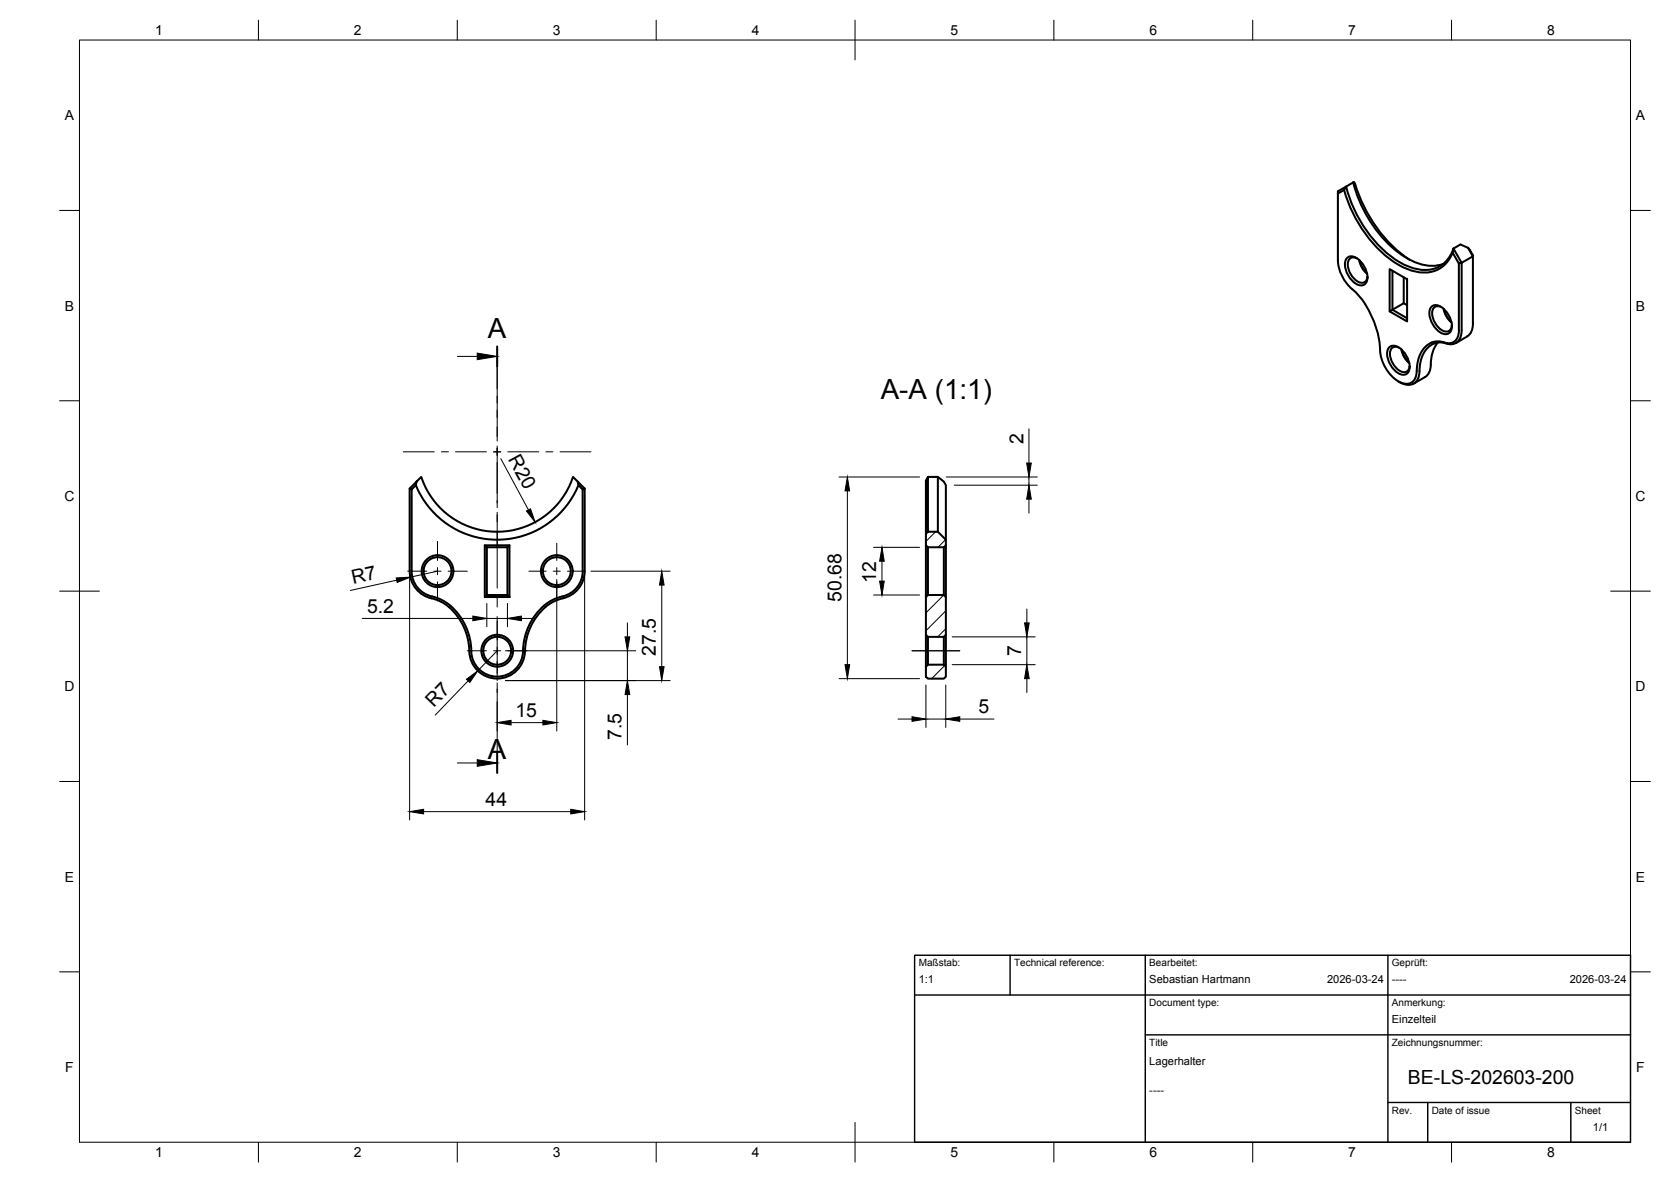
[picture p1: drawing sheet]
<svg xmlns="http://www.w3.org/2000/svg" width="420mm" height="297mm" viewBox="0 0 420 297" stroke-linecap="round" stroke-linejoin="round" font-family="sans-serif">
<!-- layer: Visible -->
<g fill="none" stroke="#000" stroke-width=".51">
<path d="M338 47.7a32.6 32.6 0 0 0 13.6 18.8 10.6 10.6 0 0 0 9.9 1.3 7.7 7.7 0 0 0 3.8-4.3M338 47.7l.5-.8a31.9 31.9 0 0 0 13.5 19 10.2 10.2 0 0 0 9.8 1.1 7.7 7.7 0 0 0 3.7-4.5M338 47.7l-1.6 .9M340.2 45.9l.3-.2 .2 .5M340.2 45.9l-3.8 2.2v17.3a10.3 10.3 0 0 0 3.6 7.3M340.3 45.8a31.4 31.4 0 0 0 14.1 19.5 10.3 10.3 0 0 0 8.5 1M340.7 46.2a35.4 35.4 0 0 0 13.7 19.1M338.8 64.7a2.55 2.55 0 0 1 3.3 1 5.3 5.3 0 0 1 1.5 5.3 1.95 1.95 0 0 1-3.2-.1 5.6 5.6 0 0 1-1.9-5.7zM340 72.7a22.9 22.9 0 0 1 7.1 16.1 9.9 9.9 0 0 0 5.3 7.4 2.69 2.69 0 0 0 2.8-.3 2.69 2.69 0 0 0 1-2.6 7.4 7.4 0 0 1 3.8-7.2M341.2 64.9a1.49 1.49 0 0 0-1.7 0 1.49 1.49 0 0 0-.6 1.6 5 5 0 0 0 3.5 4.6 1.4 1.4 0 0 0 1.4-1.6M341.8 65.4l.5 1.6 1.4 1.8M341.8 65.4l.7 1.8 1.2 1.5"/>
<path d="M349.4 67.6l4.4 2.6v10.6l-4.4-2.5zM349.4 78.3l.7-.5 3.7 2.2M350.1 68v9.8l2.9-1.6v-6.5M353 76.2l.8 .5M360 77a2.55 2.55 0 0 1 3.3 .9 5.3 5.3 0 0 1 1.5 5.3 1.95 1.95 0 0 1-3.1 0 5.6 5.6 0 0 1-2-5.8zM362.4 77.2a1.49 1.49 0 0 0-1.7 0 1.49 1.49 0 0 0-.6 1.6 5 5 0 0 0 3.5 4.5 1.4 1.4 0 0 0 1.4-1.5M363 77.6l.5 1.6 1.5 1.8M363.1 77.7l.7 1.8 1.1 1.4M365.5 62.5l2 3.5-.7 .2-1.5-2.7M365.5 62.5l-.2 1M366.8 66.2v16.8M369.1 62.3l-1.9-.9-1.7 1.1"/>
<path d="M369.1 62.3l1.3 2.1-2.9 1.6v17a2.98 2.98 0 0 1-1.2 3 2.98 2.98 0 0 1-3.2 .2l-1.6-.1-1 .2M369.1 62.3l1.3 1.9v17.2a3.5 3.5 0 0 1-1.5 3.1M349.4 87.2a2.55 2.55 0 0 1 3.3 .9 5.3 5.3 0 0 1 1.5 5.3 1.95 1.95 0 0 1-3.2 0 5.6 5.6 0 0 1-1.9-5.8zM351.8 87.4a1.49 1.49 0 0 0-1.7 0 1.49 1.49 0 0 0-.6 1.6 5 5 0 0 0 3.5 4.5 1.4 1.4 0 0 0 1.4-1.5M352.4 87.8l.5 1.7 1.5 1.8M352.5 87.9l.7 1.8 1.1 1.4M360.5 86.3a7 7 0 0 0-3.6 7 3 3 0 0 1-1.5 3.1 3 3 0 0 1-3.4-.3l-.4-.3M361.5 86.1a9.2 9.2 0 0 0-1.8 6.2 3.2 3.2 0 0 1-1.4 2.5l-2.8 1.6M366.8 83a2.8 2.8 0 0 1-1.1 2.8 2.8 2.8 0 0 1-3.1 .1l-1.7-.1-.9 .3M368.9 84.6l-2.8 1.6M233.3 119.9h2.5M104.6 121.9l-1.1 1.1v20.5a6.5 6.5 0 0 0 5.1 6.4"/>
<path d="M104.7 121l-1.7 1.8M105.8 120l.1-.1a20.1 20.1 0 0 0 19.1 13.7 20.1 20.1 0 0 0 19.1-13.7l.3 .2a2.55 2.55 0 0 1 1 1.8 22.1 22.1 0 0 1-20.4 13.7 22.1 22.1 0 0 1-20.4-13.7 2.91 2.91 0 0 1 1.2-1.9zM121.9 137h6.2v13h-6.2zM121.9 137l.5 .5v12l-.5 .5M127.6 137.5v12h-5.2M128.1 137l-.5 .5h-5.2M145.3 121l1.7 1.8M145.4 121.9l1.1 1.1 .5-.2M146.5 123v20.5M147 122.8v20.7a7.1 7.1 0 0 1-6.2 7 13.9 13.9 0 0 0-8.8 13.1 7 7 0 0 1-7 6.9 7 7 0 0 1-7-6.9 14.2 14.2 0 0 0-8.1-12.8 8 8 0 0 1-6.3-4.5l-.5-1.8-.1-1v-20.7l.5 .2M232.8 137v13M233.3 133.6h2.5l2 2v1.4l-.5 .5h-4l-.5-.5v-2.9l.5-.5v-13.7l-.5 .9v13.3"/>
<path d="M233.3 137.5v12M235.8 133.6v-13.7l1.5 1.1 .5 .9v13.7M237.3 137.5v12M237.8 137v13M108.6 149.9a13.7 13.7 0 0 1 9.8 12.5 6.7 6.7 0 0 0 8.5 7.4 6.8 6.8 0 0 0 4.7-7.4 14.1 14.1 0 0 1 9.1-12.3l.7-.2M127.6 149.5l.5 .5M146.5 143.5a6.5 6.5 0 0 1-5.1 6.4M232.8 159.5v8M233.3 149.5h4l.5 .5v9.5l-.5 .5h-4l-.5-.5v-9.5zM237.8 159.5v8M232.8 167.5l.5-.5h4l.5 .5v2.5l-.5 .5h-4l-.5-.5zM233.3 160v7"/>
<path d="M237.3 160v7"/>
<circle cx="110" cy="143.5" r="4"/>
<circle cx="110" cy="143.5" r="3.5"/>
<circle cx="140" cy="143.5" r="4"/>
<circle cx="140" cy="143.5" r="3.5"/>
<circle cx="125" cy="163.5" r="4"/>
<circle cx="125" cy="163.5" r="3.5"/>
</g>
<!-- layer: BORDER -->
<g fill="none" stroke="#000" stroke-width=".25">
<path d="M20 10.1h390v276.9h-390zM65 5.1v5M115 5.1v5M165 5.1v5M215 5.1v10M265 5.1v5M315 5.1v5M365 5.1v5M15 52.9h5M410 52.9h5M15 100.7h5M410 100.7h5"/>
<path d="M15 148.6h10M405 148.6h10M15 196.4h5M410 196.4h5M15 244.2h5M410 244.2h5M65 287v5M115 287v5M165 287v5M215 282.1v9.9M265 287v5M315 287v5"/>
<path d="M365 287v5"/>
</g>
<!-- layer: TITLEBLOCK -->
<path d="M230 240.1h180v46.9h-180zM230 250h180M254 240.1v9.9M288 240.1v46.9M349 240.1v46.9M288 260.1h122M349 277.1h61M359 277.1v9.9M395 277.1v9.9" fill="none" stroke="#000" stroke-width=".36"/>
<!-- layer: Hatching -->
<path d="M235.2 133.6l-2.4 2.5M237.8 135.6l-2 1.9M237.3 149.5l-4.5 4.5M237.8 153.5l-5 5M237.8 158l-2 2M237.5 167.3l-3.2 3.2" fill="none" stroke="#000" stroke-width=".25"/>
<!-- layer: Section Lines -->
<path d="M125 87.1v5M125 189.2v5.1" fill="none" stroke="#000" stroke-width=".51"/>
<path d="M115 89.6h5M125 92.1v12.8M125 107.3v2.4M125 112.1v14.3M125 128.7v2.4M125 133.5v14.3M125 150.2v2.4M125 154.9v14.3M125 171.6v2.4M125 176.4v12.8M115 191.7h5" fill="none" stroke="#000" stroke-width=".25"/>
<path d="M120 88.7l5 .9-5 .8zM120 190.9l5 .8-5 .9z" fill="#000" stroke="#000" stroke-width=".25"/>
<!-- layer: Smart Centers -->
<g fill="none" stroke="#000" stroke-width=".25">
<path d="M125 89.9v7.8M125 99.5v1.8M101.4 113.5h7.8M111 113.5h1.8M114.5 113.5h7.8M124.1 113.5h1.8M125 103.1v7.8M125 112.7v1.7M125 116.2v7.8M127.7 113.5h7.8M137.2 113.5h1.8M140.8 113.5h7.8"/>
<path d="M110 136v4.9M125 125.8v1.8M125 129.4v7.7M140 136.5v4.4M102.5 143.5h4.8M109.1 143.5h1.8M110 142.6v1.8M110 146.2v4.8M112.7 143.5h4.8M125 156v4.9M133 143.5h4.3M139.1 143.5h1.8"/>
<path d="M140 142.6v1.8M140 146.2v4.3M142.7 143.5h4.3M117.5 163.5h4.8M124.1 163.5h1.8M125 162.7v1.7M125 166.2v4.8M127.7 163.5h4.8M229.3 163.5h12"/>
</g>
<!-- layer: FD_Dimensions -->
<g fill="none" stroke="#000" stroke-width=".25">
<path d="M125.9 115.3l7 12.9M211 119.9h20.2M237.9 119.9h22.9M258.7 107.7v8.7M258.7 119.9v2M103 124.9v81.2M147 124.9v81.2M213.1 123.4v43.6M219.6 137.5h11.6M239.9 121.9h20.9M258.7 125.4v3.5M91.1 155.4h27.8"/>
<path d="M99.7 145.8l-11.6 2.6M110 143.5l-6.8 1.5M122.4 151.6v5.9M122.4 155.4h5.2M127.6 151.6v5.9M131.1 155.4h3.5M140 145.6v38.1M148.6 143.5h19.9M157.8 156.5v3.5M166.4 147v20.5M219.6 149.5h11.6M221.8 141v5"/>
<path d="M258.2 153v3.5M117.7 171.1l-8.3 8.6M125 163.5l-4.9 5.1M125 173.1v10.6M127.1 171h41.4M127.1 163.5h32.8M157.8 163.5v7.5M157.8 174.5v12.7M211 170.5h20.2M232.8 172.1v10.7M237.8 172.1v10.7M239.4 167h20.9"/>
<path d="M239.4 160h20.9M258.2 160v7M258.2 170.5v3.5M128.5 181.6h8M225.8 180.7h3.5M232.8 180.7h5M241.3 180.7h8.6M106.5 204h37"/>
</g>
<g fill="#000" stroke="#000" stroke-width=".25">
<path d="M258.1 116.4h1.2l-.6 3.5zM132.4 128.4l1-.5 1.2 3.3zM213.1 119.9l.5 3.5h-1.1zM258.7 121.9l.6 3.5h-1.2zM99.6 145.2l3.6-.2-3.3 1.4zM118.9 154.8l3.5 .6-3.5 .6zM127.6 155.4l3.5-.6v1.2zM166.4 143.5l.6 3.5h-1.2zM221.2 146h1.1l-.5 3.5zM221.8 137.5l.5 3.5h-1.1zM257.6 156.5h1.2l-.6 3.5zM117.3 170.7l2.8-2.1-2 2.9z"/>
<path d="M157.2 160h1.1l-.5 3.5zM157.8 171l.5 3.5h-1.1zM165.8 167.5h1.2l-.6 3.5zM212.5 167h1.1l-.5 3.5zM258.2 167l.6 3.5h-1.2zM125 181.6l3.5-.6v1.2zM136.5 181l3.5 .6-3.5 .6zM229.3 180.1l3.5 .6-3.5 .6zM237.8 180.7l3.5-.6v1.2zM103 204l3.5-.6v1.1zM143.5 203.4l3.5 .6-3.5 .5z"/>
</g>
<g font-size="7">
<text x="122.7" y="85.1">A</text>
<text x="221.5" y="100.1">A-A (1:1)</text>
<text x="122.7" y="190.8">A</text>
</g>
<g font-size="4.9">
<text x="257.3" y="111.6" transform="rotate(-90 257.3 111.6)">2</text>
<text x="127.7" y="115.5" transform="rotate(62 127.7 115.5)">R20</text>
<text x="88.8" y="146.8" transform="rotate(-13 88.8 146.8)">R7</text>
<text x="220.3" y="146.4" transform="rotate(-90 220.3 146.4)">12</text>
<text x="92.3" y="154">5.2</text>
<text x="211.6" y="151.3" transform="rotate(-90 211.6 151.3)">50.68</text>
<text x="164.9" y="164.8" transform="rotate(-90 164.9 164.8)">27.5</text>
<text x="256.8" y="164.9" transform="rotate(-90 256.8 164.9)">7</text>
<text x="109.1" y="178" transform="rotate(-46 109.1 178)">R7</text>
<text x="246" y="179.2">5</text>
<text x="129.6" y="180.2">15</text>
<text x="156.3" y="186" transform="rotate(-90 156.3 186)">7.5</text>
<text x="122.1" y="202.6">44</text>
<text x="354" y="272.3">BE-LS-202603-200</text>
</g>
<g font-size="3.5">
<text x="39" y="8.8">1</text>
<text x="89" y="8.8">2</text>
<text x="139" y="8.8">3</text>
<text x="189" y="8.8">4</text>
<text x="239" y="8.8">5</text>
<text x="289" y="8.8">6</text>
<text x="339" y="8.8">7</text>
<text x="389" y="8.8">8</text>
<text x="16.3" y="30.2">A</text>
<text x="411.3" y="30.2">A</text>
<text x="16.3" y="78">B</text>
<text x="411.3" y="78">B</text>
<text x="16.2" y="125.9">C</text>
<text x="411.2" y="125.9">C</text>
<text x="16.2" y="173.7">D</text>
<text x="411.2" y="173.7">D</text>
<text x="16.3" y="221.6">E</text>
<text x="411.3" y="221.6">E</text>
<text x="16.4" y="269.4">F</text>
<text x="411.4" y="269.4">F</text>
<text x="39" y="290.8">1</text>
<text x="89" y="290.8">2</text>
<text x="139" y="290.8">3</text>
<text x="189" y="290.8">4</text>
<text x="239" y="290.8">5</text>
<text x="289" y="290.8">6</text>
<text x="339" y="290.8">7</text>
<text x="389" y="290.8">8</text>
</g>
<g font-size="2.8">
<text x="231" y="247">1:1</text>
<text x="289" y="247">Sebastian Hartmann</text>
<text x="333.7" y="247">2026-03-24</text>
<text x="350" y="247">----</text>
<text x="394.7" y="247">2026-03-24</text>
<text x="350" y="257.1">Einzelteil</text>
<text x="289" y="267.6">Lagerhalter</text>
<text x="289" y="275">----</text>
<text x="400.5" y="284.2">1/1</text>
</g>
<g font-size="2.5">
<text x="231" y="242.9">Maßstab:</text>
<text x="255" y="242.9">Technical reference:</text>
<text x="289" y="242.9">Bearbeitet:</text>
<text x="350" y="242.9">Geprüft:</text>
<text x="289" y="252.8">Document type:</text>
<text x="350" y="252.8">Anmerkung:</text>
<text x="289" y="262.9">Title</text>
<text x="350" y="262.9">Zeichnungsnummer:</text>
<text x="350" y="279.9">Rev.</text>
<text x="360" y="279.9">Date of issue</text>
<text x="396" y="279.9">Sheet</text>
</g>
</svg>
